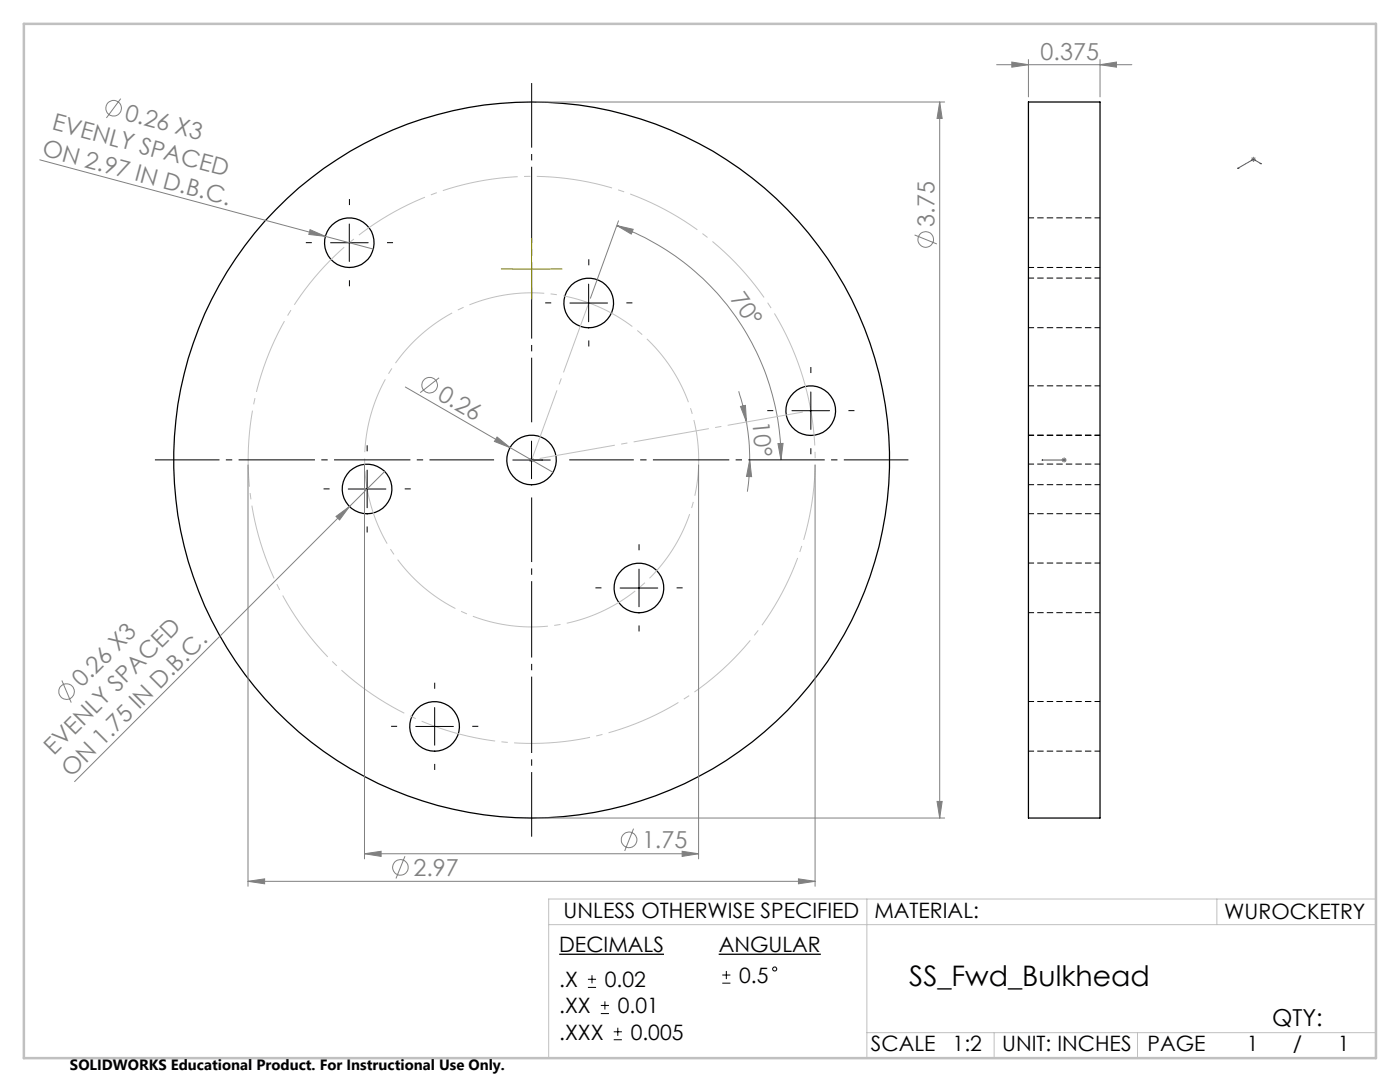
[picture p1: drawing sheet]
<svg xmlns="http://www.w3.org/2000/svg" width="279mm" height="216mm" viewBox="0 0 279 216" stroke-linecap="round" stroke-linejoin="round" font-family="sans-serif">
<g fill="none" stroke="#000" stroke-width=".25">
<path d="M205.2 20.4h14.3v142.8h-14.3z"/>
<circle cx="69.7" cy="48.4" r="5"/>
<circle cx="117.5" cy="60.5" r="5"/>
<circle cx="73.3" cy="97.6" r="4.9"/>
<circle cx="106.1" cy="91.8" r="5"/>
<circle cx="106.1" cy="91.8" r="71.4"/>
<circle cx="161.8" cy="81.9" r="4.9"/>
<circle cx="127.5" cy="117.3" r="5"/>
<circle cx="86.7" cy="144.9" r="4.9"/>
</g>
<g fill="none" stroke="#000" stroke-width=".2" stroke-dasharray="1.3 .6" stroke-dashoffset=".2" stroke-linecap="butt">
<path d="M205.3 53.4h14.2M219.5 55.5h-14.2M219.5 43.5h-14.2M205.3 65.4h14.2M219.5 77h-14.2M205.3 86.9h14.2M205.3 96.7h14.2M219.5 86.8h-14.2M219.5 92.6h-14.2M205.3 102.5h14.2M219.5 112.4h-14.2M205.3 122.3h14.2"/>
<path d="M219.5 140h-14.2M205.3 149.9h14.2"/>
</g>
<g fill="none" stroke="#808080" stroke-width=".2">
<path d="M24.1 19.7l-2.9 3.8M198.9 12.9h27M201.9 12.4l3.3 .5-3.3 .5zM205.2 11.9v7.4M219.5 12.9l3.3-.5v1zM219.5 11.9v7.4M7.9 31.9l57 15.3M107.1 20.4h81.4M187.5 20.4l.5 3.2h-1zM187.5 20.4v142.8M249.7 31.8h.9M249.8 31.4l.7 .7"/>
<path d="M250.2 31.3v1M250.5 31.4l-.7 .7M61.9 45.8l3 1.4-3.3-.4zM64.9 47.2l9.6 2.5M123.1 45l3.3 .8-.4 .9zM123.1 45a49.7 49.7 0 0 1 32.8 46.8M123.4 44.1l-5.6 15.4M182.5 46.9l4.5 1.8M80.9 77.2l29.5 17.1M87.6 75.4l-3.7 3M147.4 78.1l.9 3 .7 3.1M49.5 92.8v84"/>
<path d="M72.7 92.8v78.6M76.8 94.1l-7.1 7M99.2 87.2l2.6 2.1-3.1-1.2zM105.6 91.8h1M105.7 91.4l.7 .7M106.1 91.3v1M106.4 91.4l-.7 .7M139.4 92.8v78.6M147.8 81.1l1-.2 .2 3.3zM149 84.2a40.9 40.9 0 0 1 .6 7.6M149.6 91.8l.4 3.3h-1zM149.6 91.8l-.1 3.1-.3 3.2"/>
<path d="M155.3 88.5h1l-.4 3.3zM162.7 92.8v84M211.9 91.8h1M212 91.4l.7 .7M212.4 91.3v1M212.7 91.4l-.7 .7M67.1 103l2.6-1.9-1.9 2.7zM69.7 101.1l-54.8 54.9M12.3 135.8l1.9 4.4M187 159.9h1l-.5 3.3zM49.5 175.9l3.3-.5v1zM49.5 175.9h113.2"/>
<path d="M72.7 170.4l3.4-.5v1zM72.7 170.4h66.7M80.8 170.9l-1.8 4.4M107.1 163.2h81.4M126.4 165.3l-1.7 4.5M136.1 169.9l3.3 .5-3.3 .5zM159.3 175.4l3.4 .5-3.4 .5z"/>
<circle cx="22.7" cy="21.6" r="1.56"/>
<circle cx="184.7" cy="47.8" r="1.55"/>
<circle cx="85.8" cy="76.9" r="1.55"/>
<circle cx="13.3" cy="138" r="1.56"/>
<circle cx="79.9" cy="173.1" r="1.56"/>
<circle cx="125.5" cy="167.6" r="1.56"/>
</g>
<g fill="none" stroke="#000" stroke-width=".2">
<path d="M66 48.4h7.5M69.7 44.7v7.5M117.5 56.7v7.5M113.7 60.5h7.5M161.8 78.2v7.5M69.5 97.6h7.5M73.3 93.8v7.5M102.3 91.8h7.5M106.1 88v7.5M158 82h7.6M123.8 117.3h7.5M127.5 113.6v7.5"/>
<path d="M83 145h7.5M86.7 141.2v7.5M117.3 197h1.7M117.3 195.4h1.7M118.1 194.6v1.6M120.7 199.8v1.6M144.1 196.2h1.7M144.1 194.6h1.7M145 193.7v1.7M119.9 202.2h1.6M119.9 200.6h1.6M122.5 207.5h1.6"/>
<path d="M122.5 205.9h1.6M123.3 205.1v1.6"/>
<circle cx="154.6" cy="193.4" r=".41"/>
</g>
<path d="M111.6 190.4h20.9M143.4 190.4h20.4" fill="none" stroke="#000" stroke-width=".26"/>
<path d="M138 82a33.3 33.3 0 0 0-55.9-13.4 33.3 33.3 0 0 0 15.4 55.4 33.3 33.3 0 0 0 41-40.3l-.5-1.7" fill="none" stroke="#c0c0c0" stroke-width=".2" stroke-dasharray="15.2 1.3 1.3 1.3" stroke-dashoffset="-1.9" stroke-linecap="butt"/>
<path d="M160.2 75.2a56.6 56.6 0 0 0-94.8-22.7 56.6 56.6 0 0 0 26.1 93.9 56.6 56.6 0 0 0 69.5-68.3l-.8-2.9" fill="none" stroke="#c0c0c0" stroke-width=".2" stroke-dasharray="15.2 1.3 1.3 1.3" stroke-dashoffset="1.3" stroke-linecap="butt"/>
<path d="M247 33.6l.2-.1zM251.5 32.6l.2 .1zM251.7 32.7l-1.5-.9-3.2 1.8M106 91.8h.2zM106.1 91.8h.1M106.1 91.8h2.2M108.3 91.8h-.2h.2M207.9 91.8h.2h-.2M207.9 91.8h4.5M212.3 91.8h.1zM212.4 91.8h.1" fill="none" stroke="#00f" stroke-width=".2"/>
<path d="M98.6 91.8h-67.7M106.1 84.3v-67.7M106.1 99.3v67.7M113.6 91.8h67.7" fill="none" stroke="#000" stroke-width=".2" stroke-dasharray="15.2 1.3 1.3 1.3" stroke-dashoffset="2.4" stroke-linecap="butt"/>
<g fill="none" stroke="#000" stroke-width=".2" stroke-dasharray="15.2 1.3 1.3 1.3" stroke-linecap="butt">
<path d="M62.2 48.4h-1.2M69.7 40.9v-1.2M69.7 55.9v1.2M77.2 48.4h1.2M117.5 52.9v-1.2M110 60.4h-1.2M117.5 67.9v1.2M125 60.4h1.2M161.8 74.4v-1.2M65.8 97.6h-1.2M73.3 90.1v-1.2M80.8 97.6h1.2"/>
<path d="M154.3 81.9h-1.2M161.8 89.4v1.2M169.3 81.9h1.2M73.3 105.1v1.2M120 117.3h-1.2M127.5 109.8v-1.2M135 117.3h1.2M86.8 137.4v-1.2M127.5 124.8v1.2M79.3 144.9h-1.2M86.8 152.4v1.2M94.3 144.9h1.2"/>
</g>
<path d="M102.4 53.7h-2.4M106.1 49.9v-2.4M106.1 57.4v2.4M109.9 53.7h2.3" fill="none" stroke="#808000" stroke-width=".2" stroke-dasharray="15.2 1.3 1.3 1.3" stroke-linecap="butt"/>
<path d="M106.1 91.8l11.4-31.4" fill="none" stroke="#c0c0c0" stroke-width=".2" stroke-dasharray="15.2 1.3 1.3 1.3" stroke-dashoffset=".5" stroke-linecap="butt"/>
<path d="M106.1 91.8l55.7-9.9" fill="none" stroke="#c0c0c0" stroke-width=".2" stroke-dasharray="15.2 1.3 1.3 1.3" stroke-dashoffset="-1.6" stroke-linecap="butt"/>
<path d="M102.3 53.7h7.5M106.1 49.9v7.5" fill="none" stroke="#808000" stroke-width=".2"/>
<path d="M173 179.4v31.7M242.9 179.4v5.1M274.6 179.4h-165.1v31.7M109.5 184.5h165.1M173 206.1h101.6M198.4 206.1v5M227 206.1v5" fill="none" stroke="#c0c0c0" stroke-width=".2"/>
<path d="M4.8 4.8h269.8v206.3h-269.8z" fill="none" stroke="#c0c0c0" stroke-width=".5"/>
<g fill="#808080">
<path d="M149.6 91.8l.4 3.3h-1zM147.8 81.1l1-.2 .2 3.3z"/>
<path d="M155.3 88.5h1l-.4 3.3zM123.1 45l3.3 .8-.4 .9z"/>
<path d="M49.5 175.9l3.3-.5v1zM159.3 175.4l3.4 .5-3.4 .5zM72.7 170.4l3.4-.5v1zM136.1 169.9l3.3 .5-3.3 .5z"/>
</g>
<g fill="#00f">
<path d="M108.1 91.8h.2zM106 91.8h.2z"/>
<path d="M212.3 91.8h.1zM207.9 91.8h.2z"/>
<path d="M251.5 32.6l.2 .1zM247 33.6l.2-.1z"/>
</g>
<g fill="#808080">
<path d="M99.2 87.2l2.6 2.1-3.1-1.2z"/>
<path d="M61.9 45.8l3 1.4-3.3-.4z"/>
<path d="M67.1 103l2.6-1.9-1.9 2.7z"/>
<path d="M219.5 12.9l3.3-.5v1zM201.9 12.4l3.3 .5-3.3 .5z"/>
<path d="M187.5 20.4l.5 3.2h-1zM187 159.9h1l-.5 3.3z"/>
</g>
<text font-size="5.6" x="181.5" y="196.7">SS_Fwd_Bulkhead</text>
<g font-size="4.7" fill="#808080">
<text x="207.7" y="11.9">0.375</text>
<text x="24.7" y="23.9" transform="rotate(15 24.7 23.9)">0.26 X3</text>
<text x="10.2" y="25.8" transform="rotate(15 10.2 25.8)">EVENLY SPACED</text>
<text x="8.2" y="31" transform="rotate(15 8.2 31)">ON 2.97 IN D.B.C.</text>
<text x="186.5" y="45.2" transform="rotate(-90 186.5 45.2)">3.75</text>
<text x="145.6" y="59.7" transform="rotate(55 145.6 59.7)">70°</text>
<text x="87.1" y="79.6" transform="rotate(30 87.1 79.6)">0.26</text>
<text x="150.2" y="84.2" transform="rotate(85 150.2 84.2)">10°</text>
<text x="16.3" y="137.4" transform="rotate(-45 16.3 137.4)">0.26 X3</text>
<text x="10.7" y="150.9" transform="rotate(-45 10.7 150.9)">EVENLY SPACED</text>
<text x="14.2" y="155.3" transform="rotate(-45 14.2 155.3)">ON 1.75 IN D.B.C.</text>
<text x="128.1" y="169.3">1.75</text>
<text x="82.5" y="174.8">2.97</text>
</g>
<text font-size="4.7" x="253.9" y="204.7">QTY:</text>
<g font-size="4.2">
<text x="112.5" y="183.3">UNLESS OTHERWISE SPECIFIED</text>
<text x="174.5" y="183.1">MATERIAL:</text>
<text x="244.3" y="183.3">WUROCKETRY</text>
<text x="111.6" y="190">DECIMALS</text>
<text x="143.4" y="190">ANGULAR</text>
<text x="111.6" y="197">.X</text>
<text x="120.7" y="197">0.02</text>
<text x="147.5" y="196.1">0.5</text>
<text x="111.6" y="202.2">.XX</text>
<text x="123.3" y="202.2">0.01</text>
<text x="111.6" y="207.5">.XXX</text>
<text x="125.9" y="207.5">0.005</text>
<text x="173.8" y="209.8">SCALE</text>
<text x="190.1" y="209.8">1:2</text>
<text x="200" y="209.8">UNIT: INCHES</text>
<text x="229" y="209.8">PAGE</text>
<text x="248.8" y="209.8">1</text>
<text x="258" y="209.8">/</text>
<text x="267" y="209.8">1</text>
</g>
<text font-size="3" x="14" y="213.5">SOLIDWORKS Educational Product. For Instructional Use Only.</text>
</svg>
